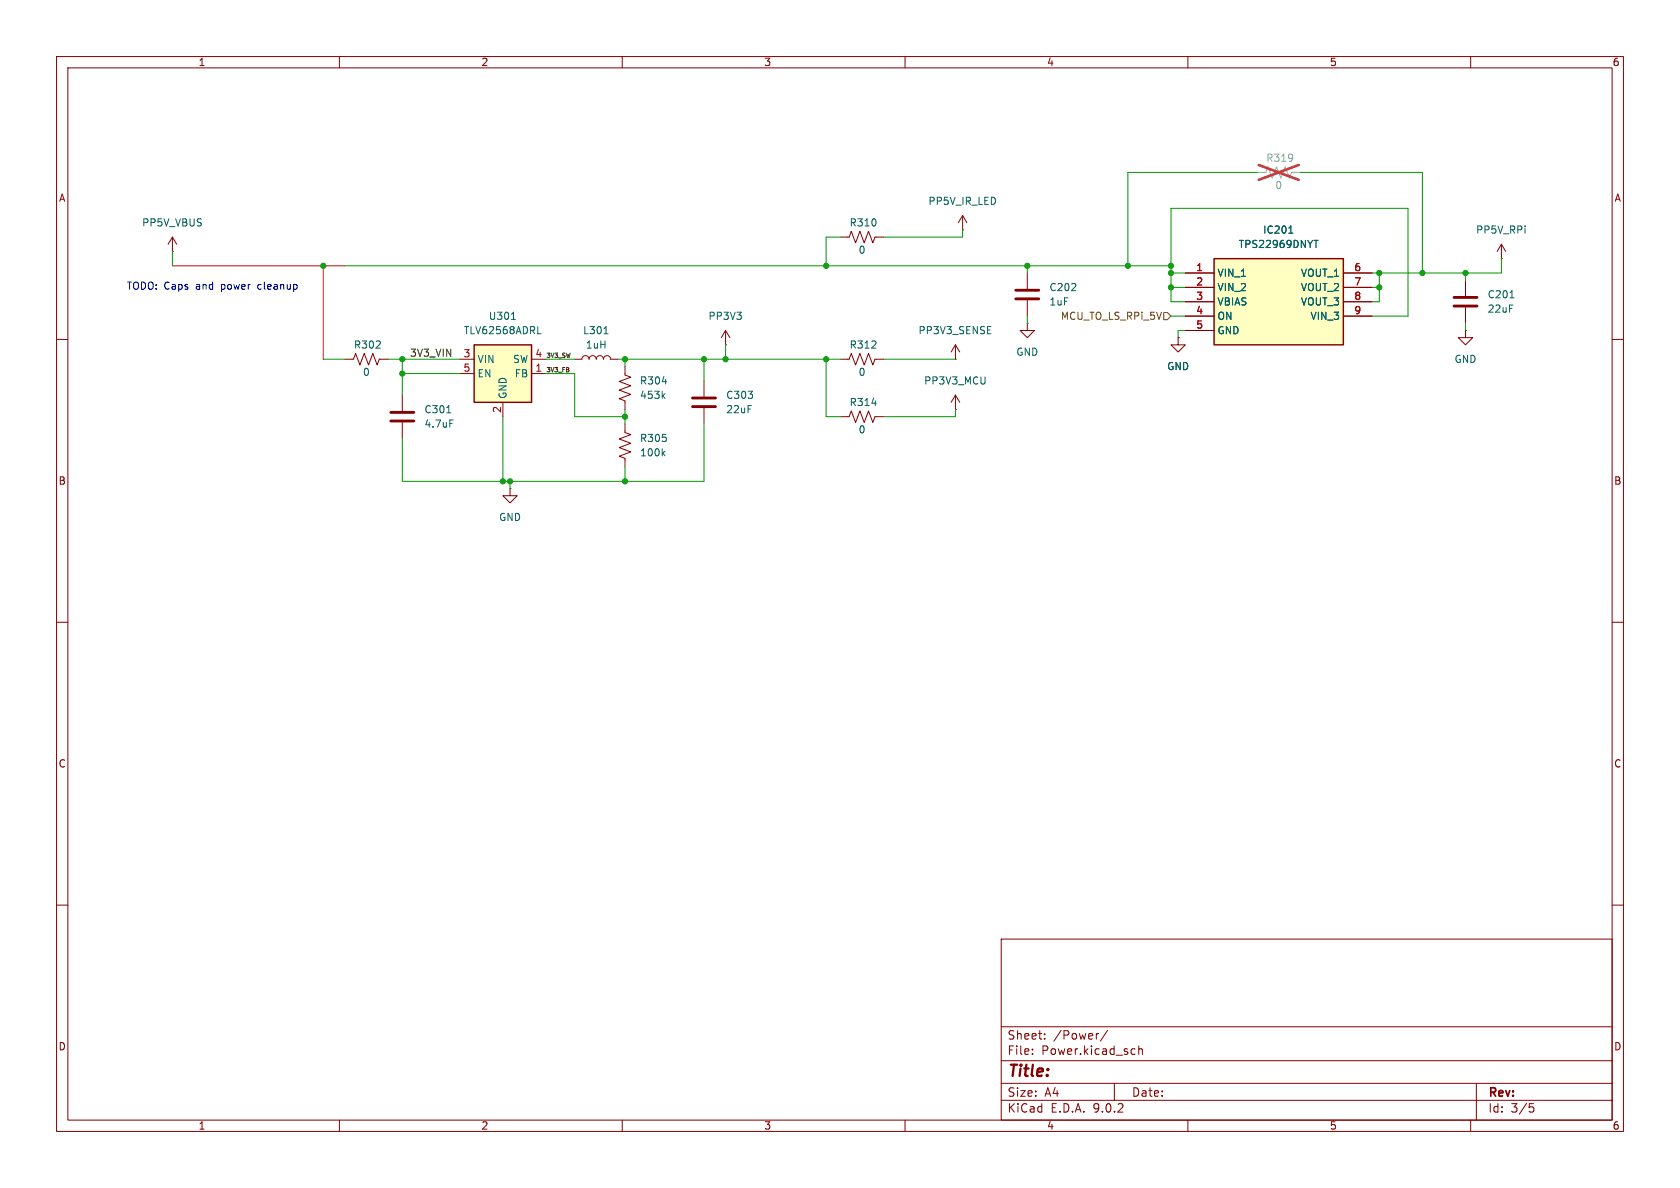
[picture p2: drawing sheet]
(kicad_sch
 (version 20250114)
 (generator "eeschema")
 (generator_version "9.0")
 (paper "A4")
 (lib_symbols
  (symbol "Device:C"
   (pin_numbers (hide yes))
   (pin_names
    (offset 0.254)) (exclude_from_sim no) (in_bom yes) (on_board yes)
   (property "Reference" "C" (at 0.635 2.54 0) (effects (font (size 1.27 1.27)) (justify left)))
   (property "Value" "C" (at 0.635 -2.54 0) (effects (font (size 1.27 1.27)) (justify left)))
   (property "Footprint" "" (at 0.9652 -3.81 0) (effects (font (size 1.27 1.27)) (hide yes)))
   (property "Datasheet" "~" (at 0 0 0) (effects (font (size 1.27 1.27)) (hide yes)))
   (property "Description" "Unpolarized capacitor" (at 0 0 0) (effects (font (size 1.27 1.27)) (hide yes)))
   (symbol "C_0_1"
    (polyline (pts (xy -2.032 0.762) (xy 2.032 0.762)) (stroke (width 0.508) (type default)) (fill (type none)))
    (polyline (pts (xy -2.032 -0.762) (xy 2.032 -0.762)) (stroke (width 0.508) (type default)) (fill (type none))))
   (symbol "C_1_1"
    (pin passive line (at 0 3.81 270) (length 2.794) (name "~" (effects (font (size 1.27 1.27)))) (number "1" (effects (font (size 1.27 1.27)))))
    (pin passive line (at 0 -3.81 90) (length 2.794) (name "~" (effects (font (size 1.27 1.27)))) (number "2" (effects (font (size 1.27 1.27))))))
   (embedded_fonts no))
  (symbol "Device:L"
   (pin_numbers (hide yes))
   (pin_names
    (offset 1.016) (hide yes)) (exclude_from_sim no) (in_bom yes) (on_board yes)
   (property "Reference" "L" (at -1.27 0 90) (effects (font (size 1.27 1.27))))
   (property "Value" "L" (at 1.905 0 90) (effects (font (size 1.27 1.27))))
   (property "Footprint" "" (at 0 0 0) (effects (font (size 1.27 1.27)) (hide yes)))
   (property "Datasheet" "~" (at 0 0 0) (effects (font (size 1.27 1.27)) (hide yes)))
   (property "Description" "Inductor" (at 0 0 0) (effects (font (size 1.27 1.27)) (hide yes)))
   (symbol "L_0_1"
    (arc (start 0 2.54) (mid 0.6323 1.905) (end 0 1.27) (stroke (width 0) (type default)) (fill (type none)))
    (arc (start 0 1.27) (mid 0.6323 0.635) (end 0 0) (stroke (width 0) (type default)) (fill (type none)))
    (arc (start 0 0) (mid 0.6323 -0.635) (end 0 -1.27) (stroke (width 0) (type default)) (fill (type none)))
    (arc (start 0 -1.27) (mid 0.6323 -1.905) (end 0 -2.54) (stroke (width 0) (type default)) (fill (type none))))
   (symbol "L_1_1"
    (pin passive line (at 0 3.81 270) (length 1.27) (name "1" (effects (font (size 1.27 1.27)))) (number "1" (effects (font (size 1.27 1.27)))))
    (pin passive line (at 0 -3.81 90) (length 1.27) (name "2" (effects (font (size 1.27 1.27)))) (number "2" (effects (font (size 1.27 1.27))))))
   (embedded_fonts no))
  (symbol "Device:R_US"
   (pin_numbers (hide yes))
   (pin_names
    (offset 0)) (exclude_from_sim no) (in_bom yes) (on_board yes)
   (property "Reference" "R" (at 2.54 0 90) (effects (font (size 1.27 1.27))))
   (property "Value" "R_US" (at -2.54 0 90) (effects (font (size 1.27 1.27))))
   (property "Footprint" "" (at 1.016 -0.254 90) (effects (font (size 1.27 1.27)) (hide yes)))
   (property "Datasheet" "~" (at 0 0 0) (effects (font (size 1.27 1.27)) (hide yes)))
   (property "Description" "Resistor, US symbol" (at 0 0 0) (effects (font (size 1.27 1.27)) (hide yes)))
   (symbol "R_US_0_1"
    (polyline (pts (xy 0 2.286) (xy 0 2.54)) (stroke (width 0) (type default)) (fill (type none)))
    (polyline (pts (xy 0 2.286) (xy 1.016 1.905) (xy 0 1.524) (xy -1.016 1.143) (xy 0 0.762)) (stroke (width 0) (type default)) (fill (type none)))
    (polyline (pts (xy 0 0.762) (xy 1.016 0.381) (xy 0 0) (xy -1.016 -0.381) (xy 0 -0.762)) (stroke (width 0) (type default)) (fill (type none)))
    (polyline (pts (xy 0 -0.762) (xy 1.016 -1.143) (xy 0 -1.524) (xy -1.016 -1.905) (xy 0 -2.286)) (stroke (width 0) (type default)) (fill (type none)))
    (polyline (pts (xy 0 -2.286) (xy 0 -2.54)) (stroke (width 0) (type default)) (fill (type none))))
   (symbol "R_US_1_1"
    (pin passive line (at 0 3.81 270) (length 1.27) (name "~" (effects (font (size 1.27 1.27)))) (number "1" (effects (font (size 1.27 1.27)))))
    (pin passive line (at 0 -3.81 90) (length 1.27) (name "~" (effects (font (size 1.27 1.27)))) (number "2" (effects (font (size 1.27 1.27))))))
   (embedded_fonts no))
  (symbol "Regulator_Switching:TLV62568ADRL" (exclude_from_sim no) (in_bom yes) (on_board yes)
   (property "Reference" "U" (at -5.08 6.35 0) (effects (font (size 1.27 1.27)) (justify left)))
   (property "Value" "TLV62568ADRL" (at 0 6.35 0) (effects (font (size 1.27 1.27)) (justify left)))
   (property "Footprint" "Package_TO_SOT_SMD:SOT-563" (at 1.27 -6.35 0) (effects (font (size 1.27 1.27)
    (italic yes)) (justify left) (hide yes)))
   (property "Datasheet" "https://www.ti.com/lit/gpn/tlv62568a" (at -6.35 11.43 0) (effects (font (size 1.27 1.27)) (hide yes)))
   (property "Description" "High Efficiency Synchronous Buck Converter with forced PWM, Adjustable Output 0.6V-5.5V, 1A, SOT-563-6" (at 0 0 0) (effects (font (size 1.27 1.27)) (hide yes)))
   (symbol "TLV62568ADRL_0_1"
    (rectangle (start -5.08 5.08) (end 5.08 -5.08) (stroke (width 0.254) (type default)) (fill (type background))))
   (symbol "TLV62568ADRL_1_1"
    (pin power_in line (at -7.62 2.54 0) (length 2.54) (name "VIN" (effects (font (size 1.27 1.27)))) (number "3" (effects (font (size 1.27 1.27)))))
    (pin input line (at -7.62 0 0) (length 2.54) (name "EN" (effects (font (size 1.27 1.27)))) (number "5" (effects (font (size 1.27 1.27)))))
    (pin power_in line (at 0 -7.62 90) (length 2.54) (name "GND" (effects (font (size 1.27 1.27)))) (number "2" (effects (font (size 1.27 1.27)))))
    (pin no_connect line (at 5.08 -2.54 180) (length 2.54) (hide yes) (name "NC" (effects (font (size 1.27 1.27)))) (number "6" (effects (font (size 1.27 1.27)))))
    (pin power_out line (at 7.62 2.54 180) (length 2.54) (name "SW" (effects (font (size 1.27 1.27)))) (number "4" (effects (font (size 1.27 1.27)))))
    (pin input line (at 7.62 0 180) (length 2.54) (name "FB" (effects (font (size 1.27 1.27)))) (number "1" (effects (font (size 1.27 1.27))))))
   (embedded_fonts no))
  (symbol "TPS22969DNYT:TPS22969DNYT" (exclude_from_sim no) (in_bom yes) (on_board yes)
   (property "Reference" "IC" (at 29.21 7.62 0) (effects (font (size 1.27 1.27)) (justify left top)))
   (property "Value" "TPS22969DNYT" (at 29.21 5.08 0) (effects (font (size 1.27 1.27)) (justify left top)))
   (property "Footprint" "TPS22969DNYT" (at 29.21 -94.92 0) (effects (font (size 1.27 1.27)) (justify left top) (hide yes)))
   (property "Datasheet" "http://www.ti.com/lit/gpn/TPS22969" (at 29.21 -194.92 0) (effects (font (size 1.27 1.27)) (justify left top) (hide yes)))
   (property "Description" "5.5V, 6A, 4.4m Load Switch with Quick Output Discharge" (at 0 0 0) (effects (font (size 1.27 1.27)) (hide yes)))
   (property "Height" "0.8" (at 29.21 -394.92 0) (effects (font (size 1.27 1.27)) (justify left top) (hide yes)))
   (property "Mouser Part Number" "595-TPS22969DNYT" (at 29.21 -494.92 0) (effects (font (size 1.27 1.27)) (justify left top) (hide yes)))
   (property "Mouser Price/Stock" "https://www.mouser.com/Search/Refine.aspx?Keyword=595-TPS22969DNYT" (at 29.21 -594.92 0) (effects (font (size 1.27 1.27)) (justify left top) (hide yes)))
   (property "Manufacturer_Name" "Texas Instruments" (at 29.21 -694.92 0) (effects (font (size 1.27 1.27)) (justify left top) (hide yes)))
   (property "Manufacturer_Part_Number" "TPS22969DNYT" (at 29.21 -794.92 0) (effects (font (size 1.27 1.27)) (justify left top) (hide yes)))
   (symbol "TPS22969DNYT_1_1"
    (rectangle (start 5.08 2.54) (end 27.94 -12.7) (stroke (width 0.254) (type default)) (fill (type background)))
    (pin passive line (at 0 0 0) (length 5.08) (name "VIN_1" (effects (font (size 1.27 1.27)))) (number "1" (effects (font (size 1.27 1.27)))))
    (pin passive line (at 0 -2.54 0) (length 5.08) (name "VIN_2" (effects (font (size 1.27 1.27)))) (number "2" (effects (font (size 1.27 1.27)))))
    (pin passive line (at 0 -5.08 0) (length 5.08) (name "VBIAS" (effects (font (size 1.27 1.27)))) (number "3" (effects (font (size 1.27 1.27)))))
    (pin passive line (at 0 -7.62 0) (length 5.08) (name "ON" (effects (font (size 1.27 1.27)))) (number "4" (effects (font (size 1.27 1.27)))))
    (pin passive line (at 0 -10.16 0) (length 5.08) (name "GND" (effects (font (size 1.27 1.27)))) (number "5" (effects (font (size 1.27 1.27)))))
    (pin passive line (at 33.02 0 180) (length 5.08) (name "VOUT_1" (effects (font (size 1.27 1.27)))) (number "6" (effects (font (size 1.27 1.27)))))
    (pin passive line (at 33.02 -2.54 180) (length 5.08) (name "VOUT_2" (effects (font (size 1.27 1.27)))) (number "7" (effects (font (size 1.27 1.27)))))
    (pin passive line (at 33.02 -5.08 180) (length 5.08) (name "VOUT_3" (effects (font (size 1.27 1.27)))) (number "8" (effects (font (size 1.27 1.27)))))
    (pin passive line (at 33.02 -7.62 180) (length 5.08) (name "VIN_3" (effects (font (size 1.27 1.27)))) (number "9" (effects (font (size 1.27 1.27))))))
   (embedded_fonts no))
  (symbol "power:GND"
   (power)
   (pin_numbers (hide yes))
   (pin_names
    (offset 0) (hide yes)) (exclude_from_sim no) (in_bom yes) (on_board yes)
   (property "Reference" "#PWR" (at 0 -6.35 0) (effects (font (size 1.27 1.27)) (hide yes)))
   (property "Value" "GND" (at 0 -3.81 0) (effects (font (size 1.27 1.27))))
   (property "Footprint" "" (at 0 0 0) (effects (font (size 1.27 1.27)) (hide yes)))
   (property "Datasheet" "" (at 0 0 0) (effects (font (size 1.27 1.27)) (hide yes)))
   (property "Description" "Power symbol creates a global label with name \"GND\" , ground" (at 0 0 0) (effects (font (size 1.27 1.27)) (hide yes)))
   (symbol "GND_0_1"
    (polyline (pts (xy 0 0) (xy 0 -1.27) (xy 1.27 -1.27) (xy 0 -2.54) (xy -1.27 -1.27) (xy 0 -1.27)) (stroke (width 0) (type default)) (fill (type none))))
   (symbol "GND_1_1"
    (pin power_in line (at 0 0 270) (length 0) (name "~" (effects (font (size 1.27 1.27)))) (number "1" (effects (font (size 1.27 1.27))))))
   (embedded_fonts no))
  (symbol "power:VDD"
   (power)
   (pin_numbers (hide yes))
   (pin_names
    (offset 0) (hide yes)) (exclude_from_sim no) (in_bom yes) (on_board yes)
   (property "Reference" "#PWR" (at 0 -3.81 0) (effects (font (size 1.27 1.27)) (hide yes)))
   (property "Value" "VDD" (at 0 3.556 0) (effects (font (size 1.27 1.27))))
   (property "Footprint" "" (at 0 0 0) (effects (font (size 1.27 1.27)) (hide yes)))
   (property "Datasheet" "" (at 0 0 0) (effects (font (size 1.27 1.27)) (hide yes)))
   (property "Description" "Power symbol creates a global label with name \"VDD\"" (at 0 0 0) (effects (font (size 1.27 1.27)) (hide yes)))
   (symbol "VDD_0_1"
    (polyline (pts (xy -0.762 1.27) (xy 0 2.54)) (stroke (width 0) (type default)) (fill (type none)))
    (polyline (pts (xy 0 2.54) (xy 0.762 1.27)) (stroke (width 0) (type default)) (fill (type none)))
    (polyline (pts (xy 0 0) (xy 0 2.54)) (stroke (width 0) (type default)) (fill (type none))))
   (symbol "VDD_1_1"
    (pin power_in line (at 0 0 90) (length 0) (name "~" (effects (font (size 1.27 1.27)))) (number "1" (effects (font (size 1.27 1.27))))))
   (embedded_fonts no)))
 (text "TODO: Caps and power cleanup"
  (exclude_from_sim no)
  (at 37.592 50.8 0)
  (effects (font (size 1.27 1.27))))
 (junction
  (at 243.84 50.8)
  (diameter 0)
  (color 0 0 0 0))
 (junction
  (at 71.12 66.04)
  (diameter 0)
  (color 0 0 0 0))
 (junction
  (at 207.01 50.8)
  (diameter 0)
  (color 0 0 0 0))
 (junction
  (at 110.49 63.5)
  (diameter 0)
  (color 0 0 0 0))
 (junction
  (at 207.01 46.99)
  (diameter 0)
  (color 0 0 0 0))
 (junction
  (at 199.39 46.99)
  (diameter 0)
  (color 0 0 0 0))
 (junction
  (at 57.15 46.99)
  (diameter 0)
  (color 0 0 0 0))
 (junction
  (at 110.49 85.09)
  (diameter 0)
  (color 0 0 0 0))
 (junction
  (at 251.46 48.26)
  (diameter 0)
  (color 0 0 0 0))
 (junction
  (at 243.84 48.26)
  (diameter 0)
  (color 0 0 0 0))
 (junction
  (at 124.46 63.5)
  (diameter 0)
  (color 0 0 0 0))
 (junction
  (at 181.61 46.99)
  (diameter 0)
  (color 0 0 0 0))
 (junction
  (at 110.49 73.66)
  (diameter 0)
  (color 0 0 0 0))
 (junction
  (at 259.08 48.26)
  (diameter 0)
  (color 0 0 0 0))
 (junction
  (at 71.12 63.5)
  (diameter 0)
  (color 0 0 0 0))
 (junction
  (at 146.05 63.5)
  (diameter 0)
  (color 0 0 0 0))
 (junction
  (at 88.9 85.09)
  (diameter 0)
  (color 0 0 0 0))
 (junction
  (at 146.05 46.99)
  (diameter 0)
  (color 0 0 0 0))
 (junction
  (at 128.27 63.5)
  (diameter 0)
  (color 0 0 0 0))
 (junction
  (at 207.01 48.26)
  (diameter 0)
  (color 0 0 0 0))
 (junction
  (at 90.17 85.09)
  (diameter 0)
  (color 0 0 0 0))
 (wire
  (pts (xy 88.9 85.09) (xy 88.9 73.66))
  (stroke (width 0) (type default)))
 (wire
  (pts (xy 243.84 50.8) (xy 243.84 53.34))
  (stroke (width 0) (type default)))
 (wire
  (pts (xy 242.57 48.26) (xy 243.84 48.26))
  (stroke (width 0) (type default)))
 (wire
  (pts (xy 71.12 77.47) (xy 71.12 85.09))
  (stroke (width 0) (type default)))
 (wire
  (pts (xy 248.92 36.83) (xy 207.01 36.83))
  (stroke (width 0) (type default)))
 (wire
  (pts (xy 243.84 48.26) (xy 251.46 48.26))
  (stroke (width 0) (type default)))
 (wire
  (pts (xy 71.12 66.04) (xy 81.28 66.04))
  (stroke (width 0) (type default)))
 (wire
  (pts (xy 156.21 41.91) (xy 170.18 41.91))
  (stroke (width 0) (type default)))
 (wire
  (pts (xy 96.52 63.5) (xy 101.6 63.5))
  (stroke (width 0) (type default)))
 (wire
  (pts (xy 170.18 40.64) (xy 170.18 41.91))
  (stroke (width 0) (type default)))
 (wire
  (pts (xy 259.08 48.26) (xy 265.43 48.26))
  (stroke (width 0) (type default)))
 (wire
  (pts (xy 128.27 63.5) (xy 146.05 63.5))
  (stroke (width 0) (type default)))
 (wire
  (pts (xy 110.49 82.55) (xy 110.49 85.09))
  (stroke (width 0) (type default)))
 (wire
  (pts (xy 251.46 30.48) (xy 251.46 48.26))
  (stroke (width 0) (type default)))
 (wire
  (pts (xy 265.43 48.26) (xy 265.43 45.72))
  (stroke (width 0) (type default)))
 (wire
  (pts (xy 242.57 55.88) (xy 248.92 55.88))
  (stroke (width 0) (type default)))
 (wire
  (pts (xy 146.05 41.91) (xy 146.05 46.99))
  (stroke (width 0) (type default)))
 (wire
  (pts (xy 181.61 55.88) (xy 181.61 57.15))
  (stroke (width 0) (type default)))
 (wire
  (pts (xy 207.01 36.83) (xy 207.01 46.99))
  (stroke (width 0) (type default)))
 (wire
  (pts (xy 156.21 63.5) (xy 168.91 63.5))
  (stroke (width 0) (type default)))
 (wire
  (pts (xy 207.01 50.8) (xy 207.01 53.34))
  (stroke (width 0) (type default)))
 (wire
  (pts (xy 81.28 63.5) (xy 71.12 63.5))
  (stroke (width 0) (type default)))
 (wire
  (pts (xy 128.27 60.96) (xy 128.27 63.5))
  (stroke (width 0) (type default)))
 (wire
  (pts (xy 90.17 85.09) (xy 90.17 86.36))
  (stroke (width 0) (type default)))
 (wire
  (pts (xy 124.46 74.93) (xy 124.46 85.09))
  (stroke (width 0) (type default)))
 (wire
  (pts (xy 181.61 46.99) (xy 181.61 48.26))
  (stroke (width 0) (type default)))
 (wire
  (pts (xy 208.28 58.42) (xy 209.55 58.42))
  (stroke (width 0) (type default)))
 (wire
  (pts (xy 146.05 41.91) (xy 148.59 41.91))
  (stroke (width 0) (type default)))
 (wire
  (pts (xy 243.84 48.26) (xy 243.84 50.8))
  (stroke (width 0) (type default)))
 (wire
  (pts (xy 207.01 50.8) (xy 209.55 50.8))
  (stroke (width 0) (type default)))
 (wire
  (pts (xy 96.52 66.04) (xy 101.6 66.04))
  (stroke (width 0) (type default)))
 (wire
  (pts (xy 101.6 73.66) (xy 110.49 73.66))
  (stroke (width 0) (type default)))
 (wire
  (pts (xy 71.12 63.5) (xy 71.12 66.04))
  (stroke (width 0) (type default)))
 (wire
  (pts (xy 248.92 55.88) (xy 248.92 36.83))
  (stroke (width 0) (type default)))
 (wire
  (pts (xy 242.57 50.8) (xy 243.84 50.8))
  (stroke (width 0) (type default)))
 (wire
  (pts (xy 68.58 63.5) (xy 71.12 63.5))
  (stroke (width 0) (type default)))
 (wire
  (pts (xy 60.96 46.99) (xy 146.05 46.99))
  (stroke (width 0) (type default)))
 (wire
  (pts (xy 110.49 73.66) (xy 110.49 74.93))
  (stroke (width 0) (type default)))
 (wire
  (pts (xy 124.46 63.5) (xy 128.27 63.5))
  (stroke (width 0) (type default)))
 (wire
  (pts (xy 242.57 53.34) (xy 243.84 53.34))
  (stroke (width 0) (type default)))
 (wire
  (pts (xy 207.01 55.88) (xy 209.55 55.88))
  (stroke (width 0) (type default)))
 (wire
  (pts (xy 124.46 63.5) (xy 110.49 63.5))
  (stroke (width 0) (type default)))
 (wire
  (pts (xy 88.9 85.09) (xy 90.17 85.09))
  (stroke (width 0) (type default)))
 (wire
  (pts (xy 207.01 46.99) (xy 207.01 48.26))
  (stroke (width 0) (type default)))
 (wire
  (pts (xy 207.01 48.26) (xy 207.01 50.8))
  (stroke (width 0) (type default)))
 (wire
  (pts (xy 57.15 46.99) (xy 57.15 63.5))
  (stroke (width 0) (type default) (color 255 0 0 1)))
 (wire
  (pts (xy 101.6 66.04) (xy 101.6 73.66))
  (stroke (width 0) (type default)))
 (wire
  (pts (xy 181.61 46.99) (xy 199.39 46.99))
  (stroke (width 0) (type default)))
 (wire
  (pts (xy 259.08 48.26) (xy 259.08 49.53))
  (stroke (width 0) (type default)))
 (wire
  (pts (xy 222.25 30.48) (xy 199.39 30.48))
  (stroke (width 0) (type default)))
 (wire
  (pts (xy 90.17 85.09) (xy 110.49 85.09))
  (stroke (width 0) (type default)))
 (wire
  (pts (xy 124.46 67.31) (xy 124.46 63.5))
  (stroke (width 0) (type default)))
 (wire
  (pts (xy 207.01 53.34) (xy 209.55 53.34))
  (stroke (width 0) (type default)))
 (wire
  (pts (xy 199.39 46.99) (xy 207.01 46.99))
  (stroke (width 0) (type default)))
 (wire
  (pts (xy 168.91 72.39) (xy 168.91 73.66))
  (stroke (width 0) (type default)))
 (wire
  (pts (xy 110.49 72.39) (xy 110.49 73.66))
  (stroke (width 0) (type default)))
 (wire
  (pts (xy 71.12 66.04) (xy 71.12 69.85))
  (stroke (width 0) (type default)))
 (wire
  (pts (xy 110.49 63.5) (xy 110.49 64.77))
  (stroke (width 0) (type default)))
 (wire
  (pts (xy 57.15 46.99) (xy 60.96 46.99))
  (stroke (width 0) (type default) (color 255 0 0 1)))
 (wire
  (pts (xy 146.05 46.99) (xy 181.61 46.99))
  (stroke (width 0) (type default)))
 (wire
  (pts (xy 30.48 44.45) (xy 30.48 46.99))
  (stroke (width 0) (type default)))
 (wire
  (pts (xy 199.39 30.48) (xy 199.39 46.99))
  (stroke (width 0) (type default)))
 (wire
  (pts (xy 57.15 63.5) (xy 60.96 63.5))
  (stroke (width 0) (type default)))
 (wire
  (pts (xy 229.87 30.48) (xy 251.46 30.48))
  (stroke (width 0) (type default)))
 (wire
  (pts (xy 124.46 85.09) (xy 110.49 85.09))
  (stroke (width 0) (type default)))
 (wire
  (pts (xy 251.46 48.26) (xy 259.08 48.26))
  (stroke (width 0) (type default)))
 (wire
  (pts (xy 156.21 73.66) (xy 168.91 73.66))
  (stroke (width 0) (type default)))
 (wire
  (pts (xy 109.22 63.5) (xy 110.49 63.5))
  (stroke (width 0) (type default)))
 (wire
  (pts (xy 208.28 59.69) (xy 208.28 58.42))
  (stroke (width 0) (type default)))
 (wire
  (pts (xy 146.05 63.5) (xy 146.05 73.66))
  (stroke (width 0) (type default)))
 (wire
  (pts (xy 209.55 48.26) (xy 207.01 48.26))
  (stroke (width 0) (type default)))
 (wire
  (pts (xy 146.05 73.66) (xy 148.59 73.66))
  (stroke (width 0) (type default)))
 (wire
  (pts (xy 71.12 85.09) (xy 88.9 85.09))
  (stroke (width 0) (type default)))
 (wire
  (pts (xy 146.05 63.5) (xy 148.59 63.5))
  (stroke (width 0) (type default)))
 (wire
  (pts (xy 30.48 46.99) (xy 57.15 46.99))
  (stroke (width 0) (type default) (color 255 0 0 1)))
 (wire
  (pts (xy 259.08 58.42) (xy 259.08 57.15))
  (stroke (width 0) (type default)))
 (label "3V3_VIN"
  (at 72.39 63.5 0)
  (effects (font (size 1.27 1.27)) (justify left bottom)))
 (label "3V3_FB"
  (at 96.52 66.04 0)
  (effects (font (size 0.762 0.762)) (justify left bottom)))
 (label "3V3_SW"
  (at 96.52 63.5 0)
  (effects (font (size 0.762 0.762)) (justify left bottom)))
 (hierarchical_label "MCU_TO_LS_RPi_5V"
  (shape input)
  (at 207.01 55.88 180)
  (effects (font (size 1.27 1.27)) (justify right)))
 (symbol
  (lib_id "Device:C")
  (at 259.08 53.34 0)
  (unit 1)
  (exclude_from_sim no)
  (in_bom yes)
  (on_board yes)
  (dnp no)
  (fields_autoplaced yes)
  (property "Reference" "C201" (at 262.89 52.0699 0) (effects (font (size 1.27 1.27)) (justify left)))
  (property "Value" "22uF" (at 262.89 54.6099 0) (effects (font (size 1.27 1.27)) (justify left)))
  (property "Footprint" "Capacitor_SMD:C_0402_1005Metric" (at 260.0452 57.15 0) (effects (font (size 1.27 1.27)) (hide yes)))
  (property "Datasheet" "~" (at 259.08 53.34 0) (effects (font (size 1.27 1.27)) (hide yes)))
  (property "Description" "" (at 259.08 53.34 0) (effects (font (size 1.27 1.27)) (hide yes)))
  (pin "1")
  (pin "2"))
 (symbol
  (lib_id "Device:R_US")
  (at 152.4 41.91 90)
  (unit 1)
  (exclude_from_sim no)
  (in_bom yes)
  (on_board yes)
  (dnp no)
  (property "Reference" "R310" (at 152.654 39.37 90) (effects (font (size 1.27 1.27))))
  (property "Value" "0" (at 152.4 44.196 90) (effects (font (size 1.27 1.27))))
  (property "Footprint" "Capacitor_SMD:C_0402_1005Metric" (at 152.654 40.894 90) (effects (font (size 1.27 1.27)) (hide yes)))
  (property "Datasheet" "~" (at 152.4 41.91 0) (effects (font (size 1.27 1.27)) (hide yes)))
  (property "Description" "" (at 152.4 41.91 0) (effects (font (size 1.27 1.27)) (hide yes)))
  (pin "1")
  (pin "2"))
 (symbol
  (lib_id "power:VDD")
  (at 128.27 60.96 0)
  (unit 1)
  (exclude_from_sim no)
  (in_bom yes)
  (on_board yes)
  (dnp no)
  (fields_autoplaced yes)
  (property "Reference" "#PWR0305" (at 128.27 64.77 0) (effects (font (size 1.27 1.27)) (hide yes)))
  (property "Value" "PP3V3" (at 128.27 55.88 0) (effects (font (size 1.27 1.27))))
  (property "Footprint" "" (at 128.27 60.96 0) (effects (font (size 1.27 1.27)) (hide yes)))
  (property "Datasheet" "" (at 128.27 60.96 0) (effects (font (size 1.27 1.27)) (hide yes)))
  (property "Description" "Power symbol creates a global label with name \"VDD\"" (at 128.27 60.96 0) (effects (font (size 1.27 1.27)) (hide yes)))
  (pin "1"))
 (symbol
  (lib_id "TPS22969DNYT:TPS22969DNYT")
  (at 209.55 48.26 0)
  (unit 1)
  (exclude_from_sim no)
  (in_bom yes)
  (on_board yes)
  (dnp no)
  (fields_autoplaced yes)
  (property "Reference" "IC201" (at 226.06 40.64 0) (effects (font (size 1.27 1.27))))
  (property "Value" "TPS22969DNYT" (at 226.06 43.18 0) (effects (font (size 1.27 1.27))))
  (property "Footprint" "TPS22969DNYT" (at 238.76 143.18 0) (effects (font (size 1.27 1.27)) (justify left top) (hide yes)))
  (property "Datasheet" "http://www.ti.com/lit/gpn/TPS22969" (at 238.76 243.18 0) (effects (font (size 1.27 1.27)) (justify left top) (hide yes)))
  (property "Description" "5.5V, 6A, 4.4m Load Switch with Quick Output Discharge" (at 209.55 48.26 0) (effects (font (size 1.27 1.27)) (hide yes)))
  (property "Height" "0.8" (at 238.76 443.18 0) (effects (font (size 1.27 1.27)) (justify left top) (hide yes)))
  (property "Mouser Part Number" "595-TPS22969DNYT" (at 238.76 543.18 0) (effects (font (size 1.27 1.27)) (justify left top) (hide yes)))
  (property "Mouser Price/Stock" "https://www.mouser.com/Search/Refine.aspx?Keyword=595-TPS22969DNYT" (at 238.76 643.18 0) (effects (font (size 1.27 1.27)) (justify left top) (hide yes)))
  (property "Manufacturer_Name" "Texas Instruments" (at 238.76 743.18 0) (effects (font (size 1.27 1.27)) (justify left top) (hide yes)))
  (property "Manufacturer_Part_Number" "TPS22969DNYT" (at 238.76 843.18 0) (effects (font (size 1.27 1.27)) (justify left top) (hide yes)))
  (pin "2")
  (pin "1")
  (pin "3")
  (pin "4")
  (pin "5")
  (pin "6")
  (pin "7")
  (pin "8")
  (pin "9"))
 (symbol
  (lib_id "Device:R_US")
  (at 110.49 78.74 0)
  (unit 1)
  (exclude_from_sim no)
  (in_bom yes)
  (on_board yes)
  (dnp no)
  (fields_autoplaced yes)
  (property "Reference" "R305" (at 113.03 77.4699 0) (effects (font (size 1.27 1.27)) (justify left)))
  (property "Value" "100k" (at 113.03 80.0099 0) (effects (font (size 1.27 1.27)) (justify left)))
  (property "Footprint" "Capacitor_SMD:C_0402_1005Metric" (at 111.506 78.994 90) (effects (font (size 1.27 1.27)) (hide yes)))
  (property "Datasheet" "~" (at 110.49 78.74 0) (effects (font (size 1.27 1.27)) (hide yes)))
  (property "Description" "" (at 110.49 78.74 0) (effects (font (size 1.27 1.27)) (hide yes)))
  (pin "1")
  (pin "2"))
 (symbol
  (lib_id "Device:R_US")
  (at 152.4 63.5 90)
  (unit 1)
  (exclude_from_sim no)
  (in_bom yes)
  (on_board yes)
  (dnp no)
  (property "Reference" "R312" (at 152.654 60.96 90) (effects (font (size 1.27 1.27))))
  (property "Value" "0" (at 152.4 65.786 90) (effects (font (size 1.27 1.27))))
  (property "Footprint" "Capacitor_SMD:C_0402_1005Metric" (at 152.654 62.484 90) (effects (font (size 1.27 1.27)) (hide yes)))
  (property "Datasheet" "~" (at 152.4 63.5 0) (effects (font (size 1.27 1.27)) (hide yes)))
  (property "Description" "" (at 152.4 63.5 0) (effects (font (size 1.27 1.27)) (hide yes)))
  (pin "1")
  (pin "2"))
 (symbol
  (lib_id "power:GND")
  (at 259.08 58.42 0)
  (unit 1)
  (exclude_from_sim no)
  (in_bom yes)
  (on_board yes)
  (dnp no)
  (fields_autoplaced yes)
  (property "Reference" "#PWR0201" (at 259.08 64.77 0) (effects (font (size 1.27 1.27)) (hide yes)))
  (property "Value" "GND" (at 259.08 63.5 0) (effects (font (size 1.27 1.27))))
  (property "Footprint" "" (at 259.08 58.42 0) (effects (font (size 1.27 1.27)) (hide yes)))
  (property "Datasheet" "" (at 259.08 58.42 0) (effects (font (size 1.27 1.27)) (hide yes)))
  (property "Description" "Power symbol creates a global label with name \"GND\" , ground" (at 259.08 58.42 0) (effects (font (size 1.27 1.27)) (hide yes)))
  (pin "1"))
 (symbol
  (lib_id "power:VDD")
  (at 30.48 44.45 0)
  (unit 1)
  (exclude_from_sim no)
  (in_bom yes)
  (on_board yes)
  (dnp no)
  (fields_autoplaced yes)
  (property "Reference" "#PWR0301" (at 30.48 48.26 0) (effects (font (size 1.27 1.27)) (hide yes)))
  (property "Value" "PP5V_VBUS" (at 30.48 39.37 0) (effects (font (size 1.27 1.27))))
  (property "Footprint" "" (at 30.48 44.45 0) (effects (font (size 1.27 1.27)) (hide yes)))
  (property "Datasheet" "" (at 30.48 44.45 0) (effects (font (size 1.27 1.27)) (hide yes)))
  (property "Description" "Power symbol creates a global label with name \"VDD\"" (at 30.48 44.45 0) (effects (font (size 1.27 1.27)) (hide yes)))
  (pin "1"))
 (symbol
  (lib_id "Device:R_US")
  (at 110.49 68.58 0)
  (unit 1)
  (exclude_from_sim no)
  (in_bom yes)
  (on_board yes)
  (dnp no)
  (fields_autoplaced yes)
  (property "Reference" "R304" (at 113.03 67.3099 0) (effects (font (size 1.27 1.27)) (justify left)))
  (property "Value" "453k" (at 113.03 69.8499 0) (effects (font (size 1.27 1.27)) (justify left)))
  (property "Footprint" "Capacitor_SMD:C_0402_1005Metric" (at 111.506 68.834 90) (effects (font (size 1.27 1.27)) (hide yes)))
  (property "Datasheet" "~" (at 110.49 68.58 0) (effects (font (size 1.27 1.27)) (hide yes)))
  (property "Description" "" (at 110.49 68.58 0) (effects (font (size 1.27 1.27)) (hide yes)))
  (pin "1")
  (pin "2"))
 (symbol
  (lib_id "Device:R_US")
  (at 226.06 30.48 90)
  (unit 1)
  (exclude_from_sim no)
  (in_bom yes)
  (on_board yes)
  (dnp yes)
  (property "Reference" "R319" (at 226.314 27.94 90) (effects (font (size 1.27 1.27))))
  (property "Value" "0" (at 226.06 32.766 90) (effects (font (size 1.27 1.27))))
  (property "Footprint" "Capacitor_SMD:C_0402_1005Metric" (at 226.314 29.464 90) (effects (font (size 1.27 1.27)) (hide yes)))
  (property "Datasheet" "~" (at 226.06 30.48 0) (effects (font (size 1.27 1.27)) (hide yes)))
  (property "Description" "" (at 226.06 30.48 0) (effects (font (size 1.27 1.27)) (hide yes)))
  (pin "1")
  (pin "2"))
 (symbol
  (lib_id "Device:C")
  (at 181.61 52.07 0)
  (unit 1)
  (exclude_from_sim no)
  (in_bom yes)
  (on_board yes)
  (dnp no)
  (fields_autoplaced yes)
  (property "Reference" "C202" (at 185.42 50.7999 0) (effects (font (size 1.27 1.27)) (justify left)))
  (property "Value" "1uF" (at 185.42 53.3399 0) (effects (font (size 1.27 1.27)) (justify left)))
  (property "Footprint" "Capacitor_SMD:C_0402_1005Metric" (at 182.5752 55.88 0) (effects (font (size 1.27 1.27)) (hide yes)))
  (property "Datasheet" "~" (at 181.61 52.07 0) (effects (font (size 1.27 1.27)) (hide yes)))
  (property "Description" "" (at 181.61 52.07 0) (effects (font (size 1.27 1.27)) (hide yes)))
  (pin "1")
  (pin "2"))
 (symbol
  (lib_id "power:VDD")
  (at 265.43 45.72 0)
  (unit 1)
  (exclude_from_sim no)
  (in_bom yes)
  (on_board yes)
  (dnp no)
  (fields_autoplaced yes)
  (property "Reference" "#PWR0318" (at 265.43 49.53 0) (effects (font (size 1.27 1.27)) (hide yes)))
  (property "Value" "PP5V_RPi" (at 265.43 40.64 0) (effects (font (size 1.27 1.27))))
  (property "Footprint" "" (at 265.43 45.72 0) (effects (font (size 1.27 1.27)) (hide yes)))
  (property "Datasheet" "" (at 265.43 45.72 0) (effects (font (size 1.27 1.27)) (hide yes)))
  (property "Description" "Power symbol creates a global label with name \"VDD\"" (at 265.43 45.72 0) (effects (font (size 1.27 1.27)) (hide yes)))
  (pin "1"))
 (symbol
  (lib_id "Regulator_Switching:TLV62568ADRL")
  (at 88.9 66.04 0)
  (unit 1)
  (exclude_from_sim no)
  (in_bom yes)
  (on_board yes)
  (dnp no)
  (fields_autoplaced yes)
  (property "Reference" "U301" (at 88.9 55.88 0) (effects (font (size 1.27 1.27))))
  (property "Value" "TLV62568ADRL" (at 88.9 58.42 0) (effects (font (size 1.27 1.27))))
  (property "Footprint" "Package_TO_SOT_SMD:SOT-563" (at 90.17 72.39 0) (effects (font (size 1.27 1.27)
    (italic yes)) (justify left) (hide yes)))
  (property "Datasheet" "https://www.ti.com/lit/gpn/tlv62568a" (at 82.55 54.61 0) (effects (font (size 1.27 1.27)) (hide yes)))
  (property "Description" "High Efficiency Synchronous Buck Converter with forced PWM, Adjustable Output 0.6V-5.5V, 1A, SOT-563-6" (at 88.9 66.04 0) (effects (font (size 1.27 1.27)) (hide yes)))
  (pin "5")
  (pin "4")
  (pin "1")
  (pin "3")
  (pin "6")
  (pin "2"))
 (symbol
  (lib_id "power:VDD")
  (at 168.91 63.5 0)
  (unit 1)
  (exclude_from_sim no)
  (in_bom yes)
  (on_board yes)
  (dnp no)
  (fields_autoplaced yes)
  (property "Reference" "#PWR0310" (at 168.91 67.31 0) (effects (font (size 1.27 1.27)) (hide yes)))
  (property "Value" "PP3V3_SENSE" (at 168.91 58.42 0) (effects (font (size 1.27 1.27))))
  (property "Footprint" "" (at 168.91 63.5 0) (effects (font (size 1.27 1.27)) (hide yes)))
  (property "Datasheet" "" (at 168.91 63.5 0) (effects (font (size 1.27 1.27)) (hide yes)))
  (property "Description" "Power symbol creates a global label with name \"VDD\"" (at 168.91 63.5 0) (effects (font (size 1.27 1.27)) (hide yes)))
  (pin "1"))
 (symbol
  (lib_id "power:GND")
  (at 181.61 57.15 0)
  (unit 1)
  (exclude_from_sim no)
  (in_bom yes)
  (on_board yes)
  (dnp no)
  (fields_autoplaced yes)
  (property "Reference" "#PWR0202" (at 181.61 63.5 0) (effects (font (size 1.27 1.27)) (hide yes)))
  (property "Value" "GND" (at 181.61 62.23 0) (effects (font (size 1.27 1.27))))
  (property "Footprint" "" (at 181.61 57.15 0) (effects (font (size 1.27 1.27)) (hide yes)))
  (property "Datasheet" "" (at 181.61 57.15 0) (effects (font (size 1.27 1.27)) (hide yes)))
  (property "Description" "Power symbol creates a global label with name \"GND\" , ground" (at 181.61 57.15 0) (effects (font (size 1.27 1.27)) (hide yes)))
  (pin "1"))
 (symbol
  (lib_id "Device:R_US")
  (at 152.4 73.66 90)
  (unit 1)
  (exclude_from_sim no)
  (in_bom yes)
  (on_board yes)
  (dnp no)
  (property "Reference" "R314" (at 152.654 71.12 90) (effects (font (size 1.27 1.27))))
  (property "Value" "0" (at 152.4 75.946 90) (effects (font (size 1.27 1.27))))
  (property "Footprint" "Capacitor_SMD:C_0402_1005Metric" (at 152.654 72.644 90) (effects (font (size 1.27 1.27)) (hide yes)))
  (property "Datasheet" "~" (at 152.4 73.66 0) (effects (font (size 1.27 1.27)) (hide yes)))
  (property "Description" "" (at 152.4 73.66 0) (effects (font (size 1.27 1.27)) (hide yes)))
  (pin "1")
  (pin "2"))
 (symbol
  (lib_id "power:GND")
  (at 208.28 59.69 0)
  (unit 1)
  (exclude_from_sim no)
  (in_bom yes)
  (on_board yes)
  (dnp no)
  (fields_autoplaced yes)
  (property "Reference" "#PWR0317" (at 208.28 66.04 0) (effects (font (size 1.27 1.27)) (hide yes)))
  (property "Value" "GND" (at 208.28 64.77 0) (effects (font (size 1.27 1.27))))
  (property "Footprint" "" (at 208.28 59.69 0) (effects (font (size 1.27 1.27)) (hide yes)))
  (property "Datasheet" "" (at 208.28 59.69 0) (effects (font (size 1.27 1.27)) (hide yes)))
  (property "Description" "Power symbol creates a global label with name \"GND\" , ground" (at 208.28 59.69 0) (effects (font (size 1.27 1.27)) (hide yes)))
  (pin "1"))
 (symbol
  (lib_id "Device:R_US")
  (at 64.77 63.5 90)
  (unit 1)
  (exclude_from_sim no)
  (in_bom yes)
  (on_board yes)
  (dnp no)
  (property "Reference" "R302" (at 65.024 60.96 90) (effects (font (size 1.27 1.27))))
  (property "Value" "0" (at 64.77 65.786 90) (effects (font (size 1.27 1.27))))
  (property "Footprint" "Capacitor_SMD:C_0402_1005Metric" (at 65.024 62.484 90) (effects (font (size 1.27 1.27)) (hide yes)))
  (property "Datasheet" "~" (at 64.77 63.5 0) (effects (font (size 1.27 1.27)) (hide yes)))
  (property "Description" "" (at 64.77 63.5 0) (effects (font (size 1.27 1.27)) (hide yes)))
  (pin "1")
  (pin "2"))
 (symbol
  (lib_id "Device:C")
  (at 71.12 73.66 0)
  (unit 1)
  (exclude_from_sim no)
  (in_bom yes)
  (on_board yes)
  (dnp no)
  (fields_autoplaced yes)
  (property "Reference" "C301" (at 74.93 72.3899 0) (effects (font (size 1.27 1.27)) (justify left)))
  (property "Value" "4.7uF" (at 74.93 74.9299 0) (effects (font (size 1.27 1.27)) (justify left)))
  (property "Footprint" "Capacitor_SMD:C_0402_1005Metric" (at 72.0852 77.47 0) (effects (font (size 1.27 1.27)) (hide yes)))
  (property "Datasheet" "~" (at 71.12 73.66 0) (effects (font (size 1.27 1.27)) (hide yes)))
  (property "Description" "" (at 71.12 73.66 0) (effects (font (size 1.27 1.27)) (hide yes)))
  (pin "1")
  (pin "2"))
 (symbol
  (lib_id "power:VDD")
  (at 170.18 40.64 0)
  (unit 1)
  (exclude_from_sim no)
  (in_bom yes)
  (on_board yes)
  (dnp no)
  (fields_autoplaced yes)
  (property "Reference" "#PWR0309" (at 170.18 44.45 0) (effects (font (size 1.27 1.27)) (hide yes)))
  (property "Value" "PP5V_IR_LED" (at 170.18 35.56 0) (effects (font (size 1.27 1.27))))
  (property "Footprint" "" (at 170.18 40.64 0) (effects (font (size 1.27 1.27)) (hide yes)))
  (property "Datasheet" "" (at 170.18 40.64 0) (effects (font (size 1.27 1.27)) (hide yes)))
  (property "Description" "Power symbol creates a global label with name \"VDD\"" (at 170.18 40.64 0) (effects (font (size 1.27 1.27)) (hide yes)))
  (pin "1"))
 (symbol
  (lib_id "power:GND")
  (at 90.17 86.36 0)
  (unit 1)
  (exclude_from_sim no)
  (in_bom yes)
  (on_board yes)
  (dnp no)
  (fields_autoplaced yes)
  (property "Reference" "#PWR0302" (at 90.17 92.71 0) (effects (font (size 1.27 1.27)) (hide yes)))
  (property "Value" "GND" (at 90.17 91.44 0) (effects (font (size 1.27 1.27))))
  (property "Footprint" "" (at 90.17 86.36 0) (effects (font (size 1.27 1.27)) (hide yes)))
  (property "Datasheet" "" (at 90.17 86.36 0) (effects (font (size 1.27 1.27)) (hide yes)))
  (property "Description" "Power symbol creates a global label with name \"GND\" , ground" (at 90.17 86.36 0) (effects (font (size 1.27 1.27)) (hide yes)))
  (pin "1"))
 (symbol
  (lib_id "Device:L")
  (at 105.41 63.5 90)
  (unit 1)
  (exclude_from_sim no)
  (in_bom yes)
  (on_board yes)
  (dnp no)
  (fields_autoplaced yes)
  (property "Reference" "L301" (at 105.41 58.42 90) (effects (font (size 1.27 1.27))))
  (property "Value" "1uH" (at 105.41 60.96 90) (effects (font (size 1.27 1.27))))
  (property "Footprint" "Capacitor_SMD:C_0402_1005Metric" (at 105.41 63.5 0) (effects (font (size 1.27 1.27)) (hide yes)))
  (property "Datasheet" "~" (at 105.41 63.5 0) (effects (font (size 1.27 1.27)) (hide yes)))
  (property "Description" "" (at 105.41 63.5 0) (effects (font (size 1.27 1.27)) (hide yes)))
  (pin "2")
  (pin "1"))
 (symbol
  (lib_id "Device:C")
  (at 124.46 71.12 0)
  (unit 1)
  (exclude_from_sim no)
  (in_bom yes)
  (on_board yes)
  (dnp no)
  (fields_autoplaced yes)
  (property "Reference" "C303" (at 128.27 69.8499 0) (effects (font (size 1.27 1.27)) (justify left)))
  (property "Value" "22uF" (at 128.27 72.3899 0) (effects (font (size 1.27 1.27)) (justify left)))
  (property "Footprint" "Capacitor_SMD:C_0402_1005Metric" (at 125.4252 74.93 0) (effects (font (size 1.27 1.27)) (hide yes)))
  (property "Datasheet" "~" (at 124.46 71.12 0) (effects (font (size 1.27 1.27)) (hide yes)))
  (property "Description" "" (at 124.46 71.12 0) (effects (font (size 1.27 1.27)) (hide yes)))
  (pin "1")
  (pin "2"))
 (symbol
  (lib_id "power:VDD")
  (at 168.91 72.39 0)
  (unit 1)
  (exclude_from_sim no)
  (in_bom yes)
  (on_board yes)
  (dnp no)
  (fields_autoplaced yes)
  (property "Reference" "#PWR0312" (at 168.91 76.2 0) (effects (font (size 1.27 1.27)) (hide yes)))
  (property "Value" "PP3V3_MCU" (at 168.91 67.31 0) (effects (font (size 1.27 1.27))))
  (property "Footprint" "" (at 168.91 72.39 0) (effects (font (size 1.27 1.27)) (hide yes)))
  (property "Datasheet" "" (at 168.91 72.39 0) (effects (font (size 1.27 1.27)) (hide yes)))
  (property "Description" "Power symbol creates a global label with name \"VDD\"" (at 168.91 72.39 0) (effects (font (size 1.27 1.27)) (hide yes)))
  (pin "1")))
